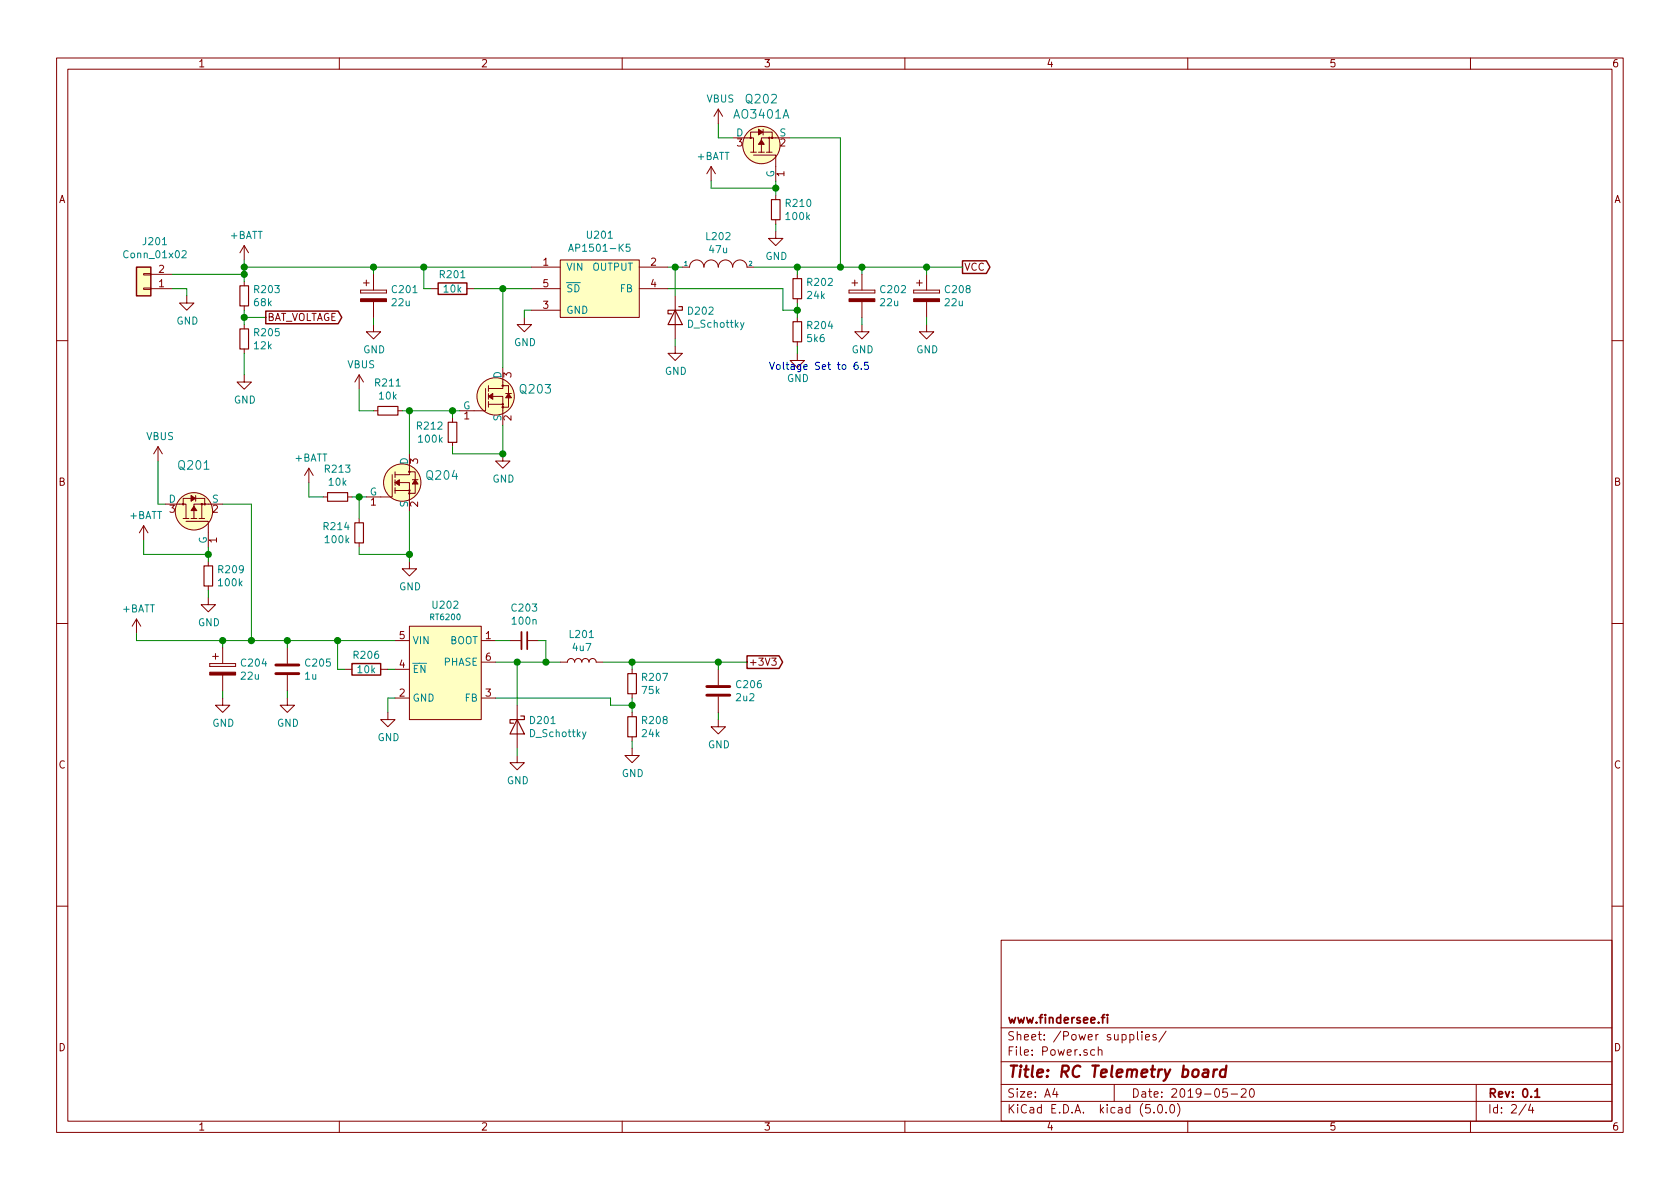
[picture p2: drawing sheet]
EESchema Schematic File Version 4
LIBS:Telemetry-cache
EELAYER 26 0
EELAYER END
$Descr A4 11693 8268
encoding utf-8
Sheet 2 4
Title "RC Telemetry board"
Date "2019-05-20"
Rev "0.1"
Comp "www.findersee.fi"
Comment1 ""
Comment2 ""
Comment3 ""
Comment4 ""
$EndDescr
$Comp
L Misc:RT6200 U202
U 1 1
P 3100 4700
F 0 "U202" H 3100 5199 50  0000 C CNN
F 1 "RT6200" H 3100 5115 40  0000 C CNN
F 2 "TO_SOT_Packages_SMD:SOT-23-6_Handsoldering" H 3100 4700 50  0001 C CNN
F 3 "https://www.richtek.com/assets/product_file/RT6200/DS6200-04.pdf" H 3100 4700 50  0001 C CNN
	1    3100 4700
	1    0    0    -1  
$EndComp
$Comp
L Device:C C205
U 1 1
P 2000 4650
F 0 "C205" H 2115 4696 50  0000 L CNN
F 1 "1u" H 2115 4605 50  0000 L CNN
F 2 "Capacitors_SMD:C_0805" H 2038 4500 50  0001 C CNN
F 3 "~" H 2000 4650 50  0001 C CNN
	1    2000 4650
	1    0    0    -1  
$EndComp
$Comp
L Device:C_Small C203
U 1 1
P 3650 4450
F 0 "C203" V 3421 4450 50  0000 C CNN
F 1 "100n" V 3512 4450 50  0000 C CNN
F 2 "Capacitors_SMD:C_0603_HandSoldering" H 3650 4450 50  0001 C CNN
F 3 "~" H 3650 4450 50  0001 C CNN
	1    3650 4450
	0    1    1    0   
$EndComp
$Comp
L Device:L L201
U 1 1
P 4050 4600
F 0 "L201" V 4240 4600 50  0000 C CNN
F 1 "4u7" V 4149 4600 50  0000 C CNN
F 2 "Inductors:Inductor_Taiyo-Yuden_MD-3030" H 4050 4600 50  0001 C CNN
F 3 "~" H 4050 4600 50  0001 C CNN
	1    4050 4600
	0    -1   -1   0   
$EndComp
$Comp
L Device:R_Small R207
U 1 1
P 4400 4750
F 0 "R207" H 4459 4796 50  0000 L CNN
F 1 "75k" H 4459 4705 50  0000 L CNN
F 2 "Resistors_SMD:R_0603_HandSoldering" H 4400 4750 50  0001 C CNN
F 3 "~" H 4400 4750 50  0001 C CNN
	1    4400 4750
	1    0    0    -1  
$EndComp
$Comp
L Device:R_Small R208
U 1 1
P 4400 5050
F 0 "R208" H 4459 5096 50  0000 L CNN
F 1 "24k" H 4459 5005 50  0000 L CNN
F 2 "Resistors_SMD:R_0603_HandSoldering" H 4400 5050 50  0001 C CNN
F 3 "~" H 4400 5050 50  0001 C CNN
	1    4400 5050
	1    0    0    -1  
$EndComp
$Comp
L power:GND #PWR0213
U 1 1
P 4400 5200
F 0 "#PWR0213" H 4400 4950 50  0001 C CNN
F 1 "GND" H 4405 5027 50  0000 C CNN
F 2 "" H 4400 5200 50  0001 C CNN
F 3 "" H 4400 5200 50  0001 C CNN
	1    4400 5200
	1    0    0    -1  
$EndComp
$Comp
L power:GND #PWR0211
U 1 1
P 2700 4950
F 0 "#PWR0211" H 2700 4700 50  0001 C CNN
F 1 "GND" H 2705 4777 50  0000 C CNN
F 2 "" H 2700 4950 50  0001 C CNN
F 3 "" H 2700 4950 50  0001 C CNN
	1    2700 4950
	1    0    0    -1  
$EndComp
Wire Wire Line
	2750 4850 2700 4850
Wire Wire Line
	2700 4850 2700 4950
Wire Wire Line
	4400 4850 4400 4900
Wire Wire Line
	4400 5150 4400 5200
Wire Wire Line
	3900 4600 3800 4600
Wire Wire Line
	3800 4450 3750 4450
Wire Wire Line
	3800 4450 3800 4600
Connection ~ 3800 4600
Wire Wire Line
	3800 4600 3600 4600
Wire Wire Line
	3550 4450 3450 4450
Wire Wire Line
	3450 4850 4250 4850
Wire Wire Line
	4250 4850 4250 4900
Wire Wire Line
	4250 4900 4400 4900
Connection ~ 4400 4900
Wire Wire Line
	4400 4900 4400 4950
$Comp
L power:GND #PWR0212
U 1 1
P 5000 5000
F 0 "#PWR0212" H 5000 4750 50  0001 C CNN
F 1 "GND" H 5005 4827 50  0000 C CNN
F 2 "" H 5000 5000 50  0001 C CNN
F 3 "" H 5000 5000 50  0001 C CNN
	1    5000 5000
	1    0    0    -1  
$EndComp
Wire Wire Line
	5000 4950 5000 5000
$Comp
L Device:C C206
U 1 1
P 5000 4800
F 0 "C206" H 5115 4846 50  0000 L CNN
F 1 "2u2" H 5115 4755 50  0000 L CNN
F 2 "Capacitors_SMD:C_0805" H 5038 4650 50  0001 C CNN
F 3 "~" H 5000 4800 50  0001 C CNN
	1    5000 4800
	1    0    0    -1  
$EndComp
Wire Wire Line
	4200 4600 4400 4600
Wire Wire Line
	5000 4600 5000 4650
Wire Wire Line
	4400 4650 4400 4600
Connection ~ 4400 4600
Wire Wire Line
	4400 4600 5000 4600
Text GLabel 5200 4600 2    50   Output ~ 0
+3V3
Wire Wire Line
	5200 4600 5000 4600
Connection ~ 5000 4600
Wire Wire Line
	2000 4450 2000 4500
Wire Wire Line
	1550 4450 1550 4500
Connection ~ 2000 4450
$Comp
L power:GND #PWR0210
U 1 1
P 2000 4850
F 0 "#PWR0210" H 2000 4600 50  0001 C CNN
F 1 "GND" H 2005 4677 50  0000 C CNN
F 2 "" H 2000 4850 50  0001 C CNN
F 3 "" H 2000 4850 50  0001 C CNN
	1    2000 4850
	1    0    0    -1  
$EndComp
Wire Wire Line
	2000 4800 2000 4850
$Comp
L power:GND #PWR0209
U 1 1
P 1550 4850
F 0 "#PWR0209" H 1550 4600 50  0001 C CNN
F 1 "GND" H 1555 4677 50  0000 C CNN
F 2 "" H 1550 4850 50  0001 C CNN
F 3 "" H 1550 4850 50  0001 C CNN
	1    1550 4850
	1    0    0    -1  
$EndComp
Wire Wire Line
	1550 4800 1550 4850
Connection ~ 1550 4450
Wire Wire Line
	1550 4450 1750 4450
$Comp
L power:+BATT #PWR0208
U 1 1
P 950 4400
F 0 "#PWR0208" H 950 4250 50  0001 C CNN
F 1 "+BATT" H 965 4573 50  0000 C CNN
F 2 "" H 950 4400 50  0001 C CNN
F 3 "" H 950 4400 50  0001 C CNN
	1    950  4400
	1    0    0    -1  
$EndComp
$Comp
L Device:R R206
U 1 1
P 2550 4650
F 0 "R206" V 2450 4650 50  0000 C CNN
F 1 "10k" V 2550 4650 50  0000 C CNN
F 2 "Resistors_SMD:R_0603_HandSoldering" V 2480 4650 50  0001 C CNN
F 3 "~" H 2550 4650 50  0001 C CNN
	1    2550 4650
	0    1    1    0   
$EndComp
Wire Wire Line
	2750 4650 2700 4650
Wire Wire Line
	2400 4650 2350 4650
Wire Wire Line
	2350 4650 2350 4450
Connection ~ 2350 4450
Wire Wire Line
	2350 4450 2000 4450
$Comp
L power:+BATT #PWR0201
U 1 1
P 1700 1800
F 0 "#PWR0201" H 1700 1650 50  0001 C CNN
F 1 "+BATT" H 1715 1973 50  0000 C CNN
F 2 "" H 1700 1800 50  0001 C CNN
F 3 "" H 1700 1800 50  0001 C CNN
	1    1700 1800
	1    0    0    -1  
$EndComp
Wire Wire Line
	3700 1850 2950 1850
Wire Wire Line
	2600 1850 2600 1900
Connection ~ 2600 1850
$Comp
L power:GND #PWR0204
U 1 1
P 2600 2250
F 0 "#PWR0204" H 2600 2000 50  0001 C CNN
F 1 "GND" H 2605 2077 50  0000 C CNN
F 2 "" H 2600 2250 50  0001 C CNN
F 3 "" H 2600 2250 50  0001 C CNN
	1    2600 2250
	1    0    0    -1  
$EndComp
Wire Wire Line
	2600 2200 2600 2250
$Comp
L Device:R R201
U 1 1
P 3150 2000
F 0 "R201" V 3050 2000 50  0000 C CNN
F 1 "10k" V 3150 2000 50  0000 C CNN
F 2 "Resistors_SMD:R_0603_HandSoldering" V 3080 2000 50  0001 C CNN
F 3 "~" H 3150 2000 50  0001 C CNN
	1    3150 2000
	0    1    1    0   
$EndComp
Wire Wire Line
	3000 2000 2950 2000
Wire Wire Line
	2950 2000 2950 1850
Connection ~ 2950 1850
Wire Wire Line
	2950 1850 2600 1850
$Comp
L power:GND #PWR0203
U 1 1
P 3650 2200
F 0 "#PWR0203" H 3650 1950 50  0001 C CNN
F 1 "GND" H 3655 2027 50  0000 C CNN
F 2 "" H 3650 2200 50  0001 C CNN
F 3 "" H 3650 2200 50  0001 C CNN
	1    3650 2200
	1    0    0    -1  
$EndComp
Wire Wire Line
	3700 2150 3650 2150
Wire Wire Line
	3650 2150 3650 2200
Wire Wire Line
	6000 1900 6000 1850
Wire Wire Line
	6000 1850 5850 1850
$Comp
L Device:R_Small R202
U 1 1
P 5550 2000
F 0 "R202" H 5609 2046 50  0000 L CNN
F 1 "24k" H 5609 1955 50  0000 L CNN
F 2 "Resistors_SMD:R_0603_HandSoldering" H 5550 2000 50  0001 C CNN
F 3 "~" H 5550 2000 50  0001 C CNN
	1    5550 2000
	1    0    0    -1  
$EndComp
$Comp
L Device:R_Small R204
U 1 1
P 5550 2300
F 0 "R204" H 5609 2346 50  0000 L CNN
F 1 "5k6" H 5609 2255 50  0000 L CNN
F 2 "Resistors_SMD:R_0603_HandSoldering" H 5550 2300 50  0001 C CNN
F 3 "~" H 5550 2300 50  0001 C CNN
	1    5550 2300
	1    0    0    -1  
$EndComp
$Comp
L power:GND #PWR0206
U 1 1
P 5550 2450
F 0 "#PWR0206" H 5550 2200 50  0001 C CNN
F 1 "GND" H 5555 2277 50  0000 C CNN
F 2 "" H 5550 2450 50  0001 C CNN
F 3 "" H 5550 2450 50  0001 C CNN
	1    5550 2450
	1    0    0    -1  
$EndComp
$Comp
L power:GND #PWR0205
U 1 1
P 6000 2250
F 0 "#PWR0205" H 6000 2000 50  0001 C CNN
F 1 "GND" H 6005 2077 50  0000 C CNN
F 2 "" H 6000 2250 50  0001 C CNN
F 3 "" H 6000 2250 50  0001 C CNN
	1    6000 2250
	1    0    0    -1  
$EndComp
Wire Wire Line
	5550 1850 5550 1900
Connection ~ 5550 1850
Wire Wire Line
	5550 2100 5550 2150
Wire Wire Line
	5550 2400 5550 2450
Wire Wire Line
	6000 2200 6000 2250
Wire Wire Line
	5450 2150 5450 2000
Wire Wire Line
	5450 2000 4650 2000
Text GLabel 6700 1850 2    50   Output ~ 0
VCC
Wire Wire Line
	6000 1850 6450 1850
Connection ~ 6000 1850
Connection ~ 5550 2150
$Comp
L Device:R_Small R203
U 1 1
P 1700 2050
F 0 "R203" H 1759 2096 50  0000 L CNN
F 1 "68k" H 1759 2005 50  0000 L CNN
F 2 "Resistors_SMD:R_0603_HandSoldering" H 1700 2050 50  0001 C CNN
F 3 "~" H 1700 2050 50  0001 C CNN
	1    1700 2050
	1    0    0    -1  
$EndComp
$Comp
L Device:R_Small R205
U 1 1
P 1700 2350
F 0 "R205" H 1759 2396 50  0000 L CNN
F 1 "12k" H 1759 2305 50  0000 L CNN
F 2 "Resistors_SMD:R_0603_HandSoldering" H 1700 2350 50  0001 C CNN
F 3 "~" H 1700 2350 50  0001 C CNN
	1    1700 2350
	1    0    0    -1  
$EndComp
Wire Wire Line
	1700 1850 1700 1800
Wire Wire Line
	2600 1850 1700 1850
$Comp
L power:GND #PWR0207
U 1 1
P 1700 2600
F 0 "#PWR0207" H 1700 2350 50  0001 C CNN
F 1 "GND" H 1705 2427 50  0000 C CNN
F 2 "" H 1700 2600 50  0001 C CNN
F 3 "" H 1700 2600 50  0001 C CNN
	1    1700 2600
	1    0    0    -1  
$EndComp
Wire Wire Line
	1700 1850 1700 1900
Connection ~ 1700 1850
Wire Wire Line
	1700 2150 1700 2200
Wire Wire Line
	1700 2450 1700 2600
Wire Wire Line
	1700 2200 1850 2200
Connection ~ 1700 2200
Wire Wire Line
	1700 2200 1700 2250
Text GLabel 1850 2200 2    50   Output ~ 0
BAT_VOLTAGE
$Comp
L Connector_Generic:Conn_01x02 J201
U 1 1
P 1000 2000
F 0 "J201" H 920 1675 50  0000 C CNN
F 1 "Conn_01x02" H 920 1766 50  0000 C CNN
F 2 "PCBDecals:2Pin_4mm" H 1000 2000 50  0001 C CNN
F 3 "~" H 1000 2000 50  0001 C CNN
	1    1000 2000
	-1   0    0    1   
$EndComp
Connection ~ 1700 1900
Wire Wire Line
	1700 1900 1700 1950
$Comp
L power:GND #PWR0202
U 1 1
P 1300 2050
F 0 "#PWR0202" H 1300 1800 50  0001 C CNN
F 1 "GND" H 1305 1877 50  0000 C CNN
F 2 "" H 1300 2050 50  0001 C CNN
F 3 "" H 1300 2050 50  0001 C CNN
	1    1300 2050
	1    0    0    -1  
$EndComp
Wire Wire Line
	1300 2050 1300 2000
Wire Wire Line
	1300 2000 1200 2000
Wire Wire Line
	5550 2150 5550 2200
$Comp
L Device:D_Schottky D201
U 1 1
P 3600 5050
F 0 "D201" V 3554 5129 50  0000 L CNN
F 1 "D_Schottky" V 3645 5129 50  0000 L CNN
F 2 "Diodes_SMD:D_SOD-123" H 3600 5050 50  0001 C CNN
F 3 "~" H 3600 5050 50  0001 C CNN
	1    3600 5050
	0    1    1    0   
$EndComp
Wire Wire Line
	3600 4900 3600 4600
Connection ~ 3600 4600
Wire Wire Line
	3600 4600 3450 4600
$Comp
L power:GND #PWR0214
U 1 1
P 3600 5250
F 0 "#PWR0214" H 3600 5000 50  0001 C CNN
F 1 "GND" H 3605 5077 50  0000 C CNN
F 2 "" H 3600 5250 50  0001 C CNN
F 3 "" H 3600 5250 50  0001 C CNN
	1    3600 5250
	1    0    0    -1  
$EndComp
Wire Wire Line
	3600 5200 3600 5250
Text Notes 5350 2650 0    50   ~ 0
Voltage Set to 6.5\n\n
$Comp
L Device:CP C202
U 1 1
P 6000 2050
F 0 "C202" H 6118 2096 50  0000 L CNN
F 1 "22u" H 6118 2005 50  0000 L CNN
F 2 "Capacitors_ThroughHole:C_Radial_D7.5_L11.2_P2.5" H 6038 1900 50  0001 C CNN
F 3 "~" H 6000 2050 50  0001 C CNN
	1    6000 2050
	1    0    0    -1  
$EndComp
$Comp
L Device:CP C201
U 1 1
P 2600 2050
F 0 "C201" H 2718 2096 50  0000 L CNN
F 1 "22u" H 2718 2005 50  0000 L CNN
F 2 "Capacitors_ThroughHole:C_Radial_D7.5_L11.2_P2.5" H 2638 1900 50  0001 C CNN
F 3 "~" H 2600 2050 50  0001 C CNN
	1    2600 2050
	1    0    0    -1  
$EndComp
$Comp
L Device:CP C204
U 1 1
P 1550 4650
F 0 "C204" H 1668 4696 50  0000 L CNN
F 1 "22u" H 1668 4605 50  0000 L CNN
F 2 "Capacitors_ThroughHole:C_Radial_D7.5_L11.2_P2.5" H 1588 4500 50  0001 C CNN
F 3 "~" H 1550 4650 50  0001 C CNN
	1    1550 4650
	1    0    0    -1  
$EndComp
Wire Wire Line
	1200 1900 1700 1900
$Comp
L Device:CP C208
U 1 1
P 6450 2050
F 0 "C208" H 6568 2096 50  0000 L CNN
F 1 "22u" H 6568 2005 50  0000 L CNN
F 2 "Capacitors_ThroughHole:C_Radial_D7.5_L11.2_P2.5" H 6488 1900 50  0001 C CNN
F 3 "~" H 6450 2050 50  0001 C CNN
	1    6450 2050
	1    0    0    -1  
$EndComp
$Comp
L power:GND #PWR0124
U 1 1
P 6450 2250
F 0 "#PWR0124" H 6450 2000 50  0001 C CNN
F 1 "GND" H 6455 2077 50  0000 C CNN
F 2 "" H 6450 2250 50  0001 C CNN
F 3 "" H 6450 2250 50  0001 C CNN
	1    6450 2250
	1    0    0    -1  
$EndComp
Wire Wire Line
	6450 1900 6450 1850
Connection ~ 6450 1850
Wire Wire Line
	6450 1850 6700 1850
Wire Wire Line
	6450 2200 6450 2250
$Comp
L dk_Transistors-FETs-MOSFETs-Single:AO3401A Q201
U 1 1
P 1350 3500
F 0 "Q201" V 1617 3500 60  0000 C CNN
F 1 "AO3401A" V 1511 3500 60  0001 C CNN
F 2 "digikey-footprints:SOT-23-3" H 1550 3700 60  0001 L CNN
F 3 "http://aosmd.com/res/data_sheets/AO3401A.pdf" H 1550 3800 60  0001 L CNN
F 4 "785-1001-1-ND" H 1550 3900 60  0001 L CNN "Digi-Key_PN"
F 5 "AO3401A" H 1550 4000 60  0001 L CNN "MPN"
F 6 "Discrete Semiconductor Products" H 1550 4100 60  0001 L CNN "Category"
F 7 "Transistors - FETs, MOSFETs - Single" H 1550 4200 60  0001 L CNN "Family"
F 8 "http://aosmd.com/res/data_sheets/AO3401A.pdf" H 1550 4300 60  0001 L CNN "DK_Datasheet_Link"
F 9 "/product-detail/en/alpha-omega-semiconductor-inc/AO3401A/785-1001-1-ND/1855943" H 1550 4400 60  0001 L CNN "DK_Detail_Page"
F 10 "MOSFET P-CH 30V 4A SOT23" H 1550 4500 60  0001 L CNN "Description"
F 11 "Alpha & Omega Semiconductor Inc." H 1550 4600 60  0001 L CNN "Manufacturer"
F 12 "Active" H 1550 4700 60  0001 L CNN "Status"
	1    1350 3500
	0    -1   -1   0   
$EndComp
$Comp
L Device:R_Small R209
U 1 1
P 1450 4000
F 0 "R209" H 1509 4046 50  0000 L CNN
F 1 "100k" H 1509 3955 50  0000 L CNN
F 2 "Resistors_SMD:R_0603_HandSoldering" H 1450 4000 50  0001 C CNN
F 3 "~" H 1450 4000 50  0001 C CNN
	1    1450 4000
	1    0    0    -1  
$EndComp
$Comp
L power:GND #PWR0219
U 1 1
P 1450 4150
F 0 "#PWR0219" H 1450 3900 50  0001 C CNN
F 1 "GND" H 1455 3977 50  0000 C CNN
F 2 "" H 1450 4150 50  0001 C CNN
F 3 "" H 1450 4150 50  0001 C CNN
	1    1450 4150
	1    0    0    -1  
$EndComp
Wire Wire Line
	1450 3800 1450 3850
Wire Wire Line
	1450 4100 1450 4150
Wire Wire Line
	1150 3500 1100 3500
$Comp
L power:+BATT #PWR0218
U 1 1
P 1000 3750
F 0 "#PWR0218" H 1000 3600 50  0001 C CNN
F 1 "+BATT" H 1015 3923 50  0000 C CNN
F 2 "" H 1000 3750 50  0001 C CNN
F 3 "" H 1000 3750 50  0001 C CNN
	1    1000 3750
	1    0    0    -1  
$EndComp
Wire Wire Line
	1450 3850 1000 3850
Wire Wire Line
	1000 3850 1000 3750
Connection ~ 1450 3850
Wire Wire Line
	1450 3850 1450 3900
Wire Wire Line
	5450 2150 5550 2150
$Comp
L pspice:INDUCTOR L202
U 1 1
P 5000 1850
F 0 "L202" H 5000 2065 50  0000 C CNN
F 1 "47u" H 5000 1974 50  0000 C CNN
F 2 "PCBDecals:12x12_inductor" H 5000 1850 50  0001 C CNN
F 3 "" H 5000 1850 50  0001 C CNN
	1    5000 1850
	1    0    0    -1  
$EndComp
Wire Wire Line
	5250 1850 5550 1850
$Comp
L Device:D_Schottky D202
U 1 1
P 4700 2200
F 0 "D202" V 4654 2279 50  0000 L CNN
F 1 "D_Schottky" V 4745 2279 50  0000 L CNN
F 2 "Diodes_SMD:D_SMA_Handsoldering" H 4700 2200 50  0001 C CNN
F 3 "~" H 4700 2200 50  0001 C CNN
	1    4700 2200
	0    1    1    0   
$EndComp
$Comp
L power:GND #PWR0216
U 1 1
P 4700 2400
F 0 "#PWR0216" H 4700 2150 50  0001 C CNN
F 1 "GND" H 4705 2227 50  0000 C CNN
F 2 "" H 4700 2400 50  0001 C CNN
F 3 "" H 4700 2400 50  0001 C CNN
	1    4700 2400
	1    0    0    -1  
$EndComp
Wire Wire Line
	4700 2050 4700 1850
Wire Wire Line
	4650 1850 4700 1850
Connection ~ 4700 1850
Wire Wire Line
	4700 1850 4750 1850
Wire Wire Line
	4700 2350 4700 2400
Wire Wire Line
	950  4450 950  4400
$Comp
L power:VBUS #PWR0223
U 1 1
P 1100 3200
F 0 "#PWR0223" H 1100 3050 50  0001 C CNN
F 1 "VBUS" H 1115 3373 50  0000 C CNN
F 2 "" H 1100 3200 50  0001 C CNN
F 3 "" H 1100 3200 50  0001 C CNN
	1    1100 3200
	1    0    0    -1  
$EndComp
$Comp
L dk_Transistors-FETs-MOSFETs-Single:AO3401A Q202
U 1 1
P 5300 950
F 0 "Q202" V 5567 950 60  0000 C CNN
F 1 "AO3401A" V 5461 950 60  0000 C CNN
F 2 "digikey-footprints:SOT-23-3" H 5500 1150 60  0001 L CNN
F 3 "http://aosmd.com/res/data_sheets/AO3401A.pdf" H 5500 1250 60  0001 L CNN
F 4 "785-1001-1-ND" H 5500 1350 60  0001 L CNN "Digi-Key_PN"
F 5 "AO3401A" H 5500 1450 60  0001 L CNN "MPN"
F 6 "Discrete Semiconductor Products" H 5500 1550 60  0001 L CNN "Category"
F 7 "Transistors - FETs, MOSFETs - Single" H 5500 1650 60  0001 L CNN "Family"
F 8 "http://aosmd.com/res/data_sheets/AO3401A.pdf" H 5500 1750 60  0001 L CNN "DK_Datasheet_Link"
F 9 "/product-detail/en/alpha-omega-semiconductor-inc/AO3401A/785-1001-1-ND/1855943" H 5500 1850 60  0001 L CNN "DK_Detail_Page"
F 10 "MOSFET P-CH 30V 4A SOT23" H 5500 1950 60  0001 L CNN "Description"
F 11 "Alpha & Omega Semiconductor Inc." H 5500 2050 60  0001 L CNN "Manufacturer"
F 12 "Active" H 5500 2150 60  0001 L CNN "Status"
	1    5300 950 
	0    -1   -1   0   
$EndComp
Wire Wire Line
	5100 950  5000 950 
Wire Wire Line
	5000 950  5000 850 
$Comp
L power:VBUS #PWR0215
U 1 1
P 5000 850
F 0 "#PWR0215" H 5000 700 50  0001 C CNN
F 1 "VBUS" H 5015 1023 50  0000 C CNN
F 2 "" H 5000 850 50  0001 C CNN
F 3 "" H 5000 850 50  0001 C CNN
	1    5000 850 
	1    0    0    -1  
$EndComp
$Comp
L Device:R_Small R210
U 1 1
P 5400 1450
F 0 "R210" H 5459 1496 50  0000 L CNN
F 1 "100k" H 5459 1405 50  0000 L CNN
F 2 "Resistors_SMD:R_0603_HandSoldering" H 5400 1450 50  0001 C CNN
F 3 "~" H 5400 1450 50  0001 C CNN
	1    5400 1450
	1    0    0    -1  
$EndComp
$Comp
L power:+BATT #PWR0217
U 1 1
P 4950 1250
F 0 "#PWR0217" H 4950 1100 50  0001 C CNN
F 1 "+BATT" H 4965 1423 50  0000 C CNN
F 2 "" H 4950 1250 50  0001 C CNN
F 3 "" H 4950 1250 50  0001 C CNN
	1    4950 1250
	1    0    0    -1  
$EndComp
Wire Wire Line
	5400 1250 5400 1300
Wire Wire Line
	5400 1300 4950 1300
Wire Wire Line
	4950 1300 4950 1250
Connection ~ 5400 1300
Wire Wire Line
	5400 1300 5400 1350
$Comp
L power:GND #PWR0220
U 1 1
P 5400 1600
F 0 "#PWR0220" H 5400 1350 50  0001 C CNN
F 1 "GND" H 5405 1427 50  0000 C CNN
F 2 "" H 5400 1600 50  0001 C CNN
F 3 "" H 5400 1600 50  0001 C CNN
	1    5400 1600
	1    0    0    -1  
$EndComp
Wire Wire Line
	5400 1550 5400 1600
Wire Wire Line
	5850 1850 5850 950 
Wire Wire Line
	5850 950  5500 950 
Connection ~ 5850 1850
Wire Wire Line
	5850 1850 5550 1850
Wire Wire Line
	950  4450 1550 4450
$Comp
L Misc:AP1501-K5 U201
U 1 1
P 4050 1950
F 0 "U201" H 4175 2275 50  0000 C CNN
F 1 "AP1501-K5" H 4175 2184 50  0000 C CNN
F 2 "TO_SOT_Packages_SMD:TO-263-5_TabPin3" H 4050 1950 50  0001 C CNN
F 3 "https://www.diodes.com/assets/Datasheets/AP1501.pdf" H 4050 1950 50  0001 C CNN
	1    4050 1950
	1    0    0    -1  
$EndComp
Wire Wire Line
	3300 2000 3500 2000
Wire Wire Line
	1100 3200 1100 3500
Wire Wire Line
	1550 3500 1750 3500
$Comp
L dk_Transistors-FETs-MOSFETs-Single:IRLML6344TRPBF Q203
U 1 1
P 3500 2750
F 0 "Q203" H 3607 2803 60  0000 L CNN
F 1 "IRLML6344TRPBF" H 3607 2697 60  0001 L CNN
F 2 "digikey-footprints:SOT-23-3" H 3700 2950 60  0001 L CNN
F 3 "https://www.infineon.com/dgdl/irlml6344pbf.pdf?fileId=5546d462533600a4015356689c44262c" H 3700 3050 60  0001 L CNN
F 4 "IRLML6344TRPBFCT-ND" H 3700 3150 60  0001 L CNN "Digi-Key_PN"
F 5 "IRLML6344TRPBF" H 3700 3250 60  0001 L CNN "MPN"
F 6 "Discrete Semiconductor Products" H 3700 3350 60  0001 L CNN "Category"
F 7 "Transistors - FETs, MOSFETs - Single" H 3700 3450 60  0001 L CNN "Family"
F 8 "https://www.infineon.com/dgdl/irlml6344pbf.pdf?fileId=5546d462533600a4015356689c44262c" H 3700 3550 60  0001 L CNN "DK_Datasheet_Link"
F 9 "/product-detail/en/infineon-technologies/IRLML6344TRPBF/IRLML6344TRPBFCT-ND/2538168" H 3700 3650 60  0001 L CNN "DK_Detail_Page"
F 10 "MOSFET N-CH 30V 5A SOT23" H 3700 3750 60  0001 L CNN "Description"
F 11 "Infineon Technologies" H 3700 3850 60  0001 L CNN "Manufacturer"
F 12 "Active" H 3700 3950 60  0001 L CNN "Status"
	1    3500 2750
	1    0    0    -1  
$EndComp
$Comp
L dk_Transistors-FETs-MOSFETs-Single:IRLML6344TRPBF Q204
U 1 1
P 2850 3350
F 0 "Q204" H 2957 3403 60  0000 L CNN
F 1 "IRLML6344TRPBF" H 2957 3297 60  0001 L CNN
F 2 "digikey-footprints:SOT-23-3" H 3050 3550 60  0001 L CNN
F 3 "https://www.infineon.com/dgdl/irlml6344pbf.pdf?fileId=5546d462533600a4015356689c44262c" H 3050 3650 60  0001 L CNN
F 4 "IRLML6344TRPBFCT-ND" H 3050 3750 60  0001 L CNN "Digi-Key_PN"
F 5 "IRLML6344TRPBF" H 3050 3850 60  0001 L CNN "MPN"
F 6 "Discrete Semiconductor Products" H 3050 3950 60  0001 L CNN "Category"
F 7 "Transistors - FETs, MOSFETs - Single" H 3050 4050 60  0001 L CNN "Family"
F 8 "https://www.infineon.com/dgdl/irlml6344pbf.pdf?fileId=5546d462533600a4015356689c44262c" H 3050 4150 60  0001 L CNN "DK_Datasheet_Link"
F 9 "/product-detail/en/infineon-technologies/IRLML6344TRPBF/IRLML6344TRPBFCT-ND/2538168" H 3050 4250 60  0001 L CNN "DK_Detail_Page"
F 10 "MOSFET N-CH 30V 5A SOT23" H 3050 4350 60  0001 L CNN "Description"
F 11 "Infineon Technologies" H 3050 4450 60  0001 L CNN "Manufacturer"
F 12 "Active" H 3050 4550 60  0001 L CNN "Status"
	1    2850 3350
	1    0    0    -1  
$EndComp
$Comp
L power:VBUS #PWR0221
U 1 1
P 2500 2700
F 0 "#PWR0221" H 2500 2550 50  0001 C CNN
F 1 "VBUS" H 2515 2873 50  0000 C CNN
F 2 "" H 2500 2700 50  0001 C CNN
F 3 "" H 2500 2700 50  0001 C CNN
	1    2500 2700
	1    0    0    -1  
$EndComp
$Comp
L power:+BATT #PWR0224
U 1 1
P 2150 3350
F 0 "#PWR0224" H 2150 3200 50  0001 C CNN
F 1 "+BATT" H 2165 3523 50  0000 C CNN
F 2 "" H 2150 3350 50  0001 C CNN
F 3 "" H 2150 3350 50  0001 C CNN
	1    2150 3350
	1    0    0    -1  
$EndComp
$Comp
L power:GND #PWR0226
U 1 1
P 2850 3900
F 0 "#PWR0226" H 2850 3650 50  0001 C CNN
F 1 "GND" H 2855 3727 50  0000 C CNN
F 2 "" H 2850 3900 50  0001 C CNN
F 3 "" H 2850 3900 50  0001 C CNN
	1    2850 3900
	1    0    0    -1  
$EndComp
Wire Wire Line
	3500 2550 3500 2000
Connection ~ 3500 2000
Wire Wire Line
	3500 2000 3700 2000
$Comp
L power:GND #PWR0222
U 1 1
P 3500 3150
F 0 "#PWR0222" H 3500 2900 50  0001 C CNN
F 1 "GND" H 3505 2977 50  0000 C CNN
F 2 "" H 3500 3150 50  0001 C CNN
F 3 "" H 3500 3150 50  0001 C CNN
	1    3500 3150
	1    0    0    -1  
$EndComp
Wire Wire Line
	3500 2950 3500 3150
$Comp
L Device:R_Small R212
U 1 1
P 3150 3000
F 0 "R212" H 3209 3046 50  0000 L CNN
F 1 "100k" H 3209 2955 50  0000 L CNN
F 2 "Resistors_SMD:R_0603_HandSoldering" H 3150 3000 50  0001 C CNN
F 3 "~" H 3150 3000 50  0001 C CNN
	1    3150 3000
	-1   0    0    -1  
$EndComp
Wire Wire Line
	3150 3100 3150 3150
Wire Wire Line
	3150 3150 3500 3150
Connection ~ 3500 3150
Wire Wire Line
	3150 2900 3150 2850
Wire Wire Line
	3150 2850 3200 2850
Connection ~ 3150 2850
Wire Wire Line
	1750 4450 1750 3500
Connection ~ 1750 4450
Wire Wire Line
	1750 4450 2000 4450
Wire Wire Line
	2350 4450 2750 4450
Wire Wire Line
	2850 2850 2850 3150
Wire Wire Line
	2850 2850 3150 2850
$Comp
L Device:R_Small R213
U 1 1
P 2350 3450
F 0 "R213" V 2154 3450 50  0000 C CNN
F 1 "10k" V 2245 3450 50  0000 C CNN
F 2 "Resistors_SMD:R_0603_HandSoldering" H 2350 3450 50  0001 C CNN
F 3 "~" H 2350 3450 50  0001 C CNN
	1    2350 3450
	0    1    1    0   
$EndComp
$Comp
L Device:R_Small R211
U 1 1
P 2700 2850
F 0 "R211" V 2504 2850 50  0000 C CNN
F 1 "10k" V 2595 2850 50  0000 C CNN
F 2 "Resistors_SMD:R_0603_HandSoldering" H 2700 2850 50  0001 C CNN
F 3 "~" H 2700 2850 50  0001 C CNN
	1    2700 2850
	0    1    1    0   
$EndComp
Wire Wire Line
	2850 2850 2800 2850
Connection ~ 2850 2850
Wire Wire Line
	2600 2850 2500 2850
Wire Wire Line
	2500 2850 2500 2700
Wire Wire Line
	2550 3450 2500 3450
Wire Wire Line
	2250 3450 2150 3450
Wire Wire Line
	2150 3450 2150 3350
$Comp
L Device:R_Small R214
U 1 1
P 2500 3700
F 0 "R214" H 2559 3746 50  0000 L CNN
F 1 "100k" H 2559 3655 50  0000 L CNN
F 2 "Resistors_SMD:R_0603_HandSoldering" H 2500 3700 50  0001 C CNN
F 3 "~" H 2500 3700 50  0001 C CNN
	1    2500 3700
	-1   0    0    -1  
$EndComp
Wire Wire Line
	2850 3550 2850 3850
Wire Wire Line
	2850 3850 2500 3850
Wire Wire Line
	2500 3850 2500 3800
Connection ~ 2850 3850
Wire Wire Line
	2850 3850 2850 3900
Wire Wire Line
	2500 3600 2500 3450
Connection ~ 2500 3450
Wire Wire Line
	2500 3450 2450 3450
$EndSCHEMATC
